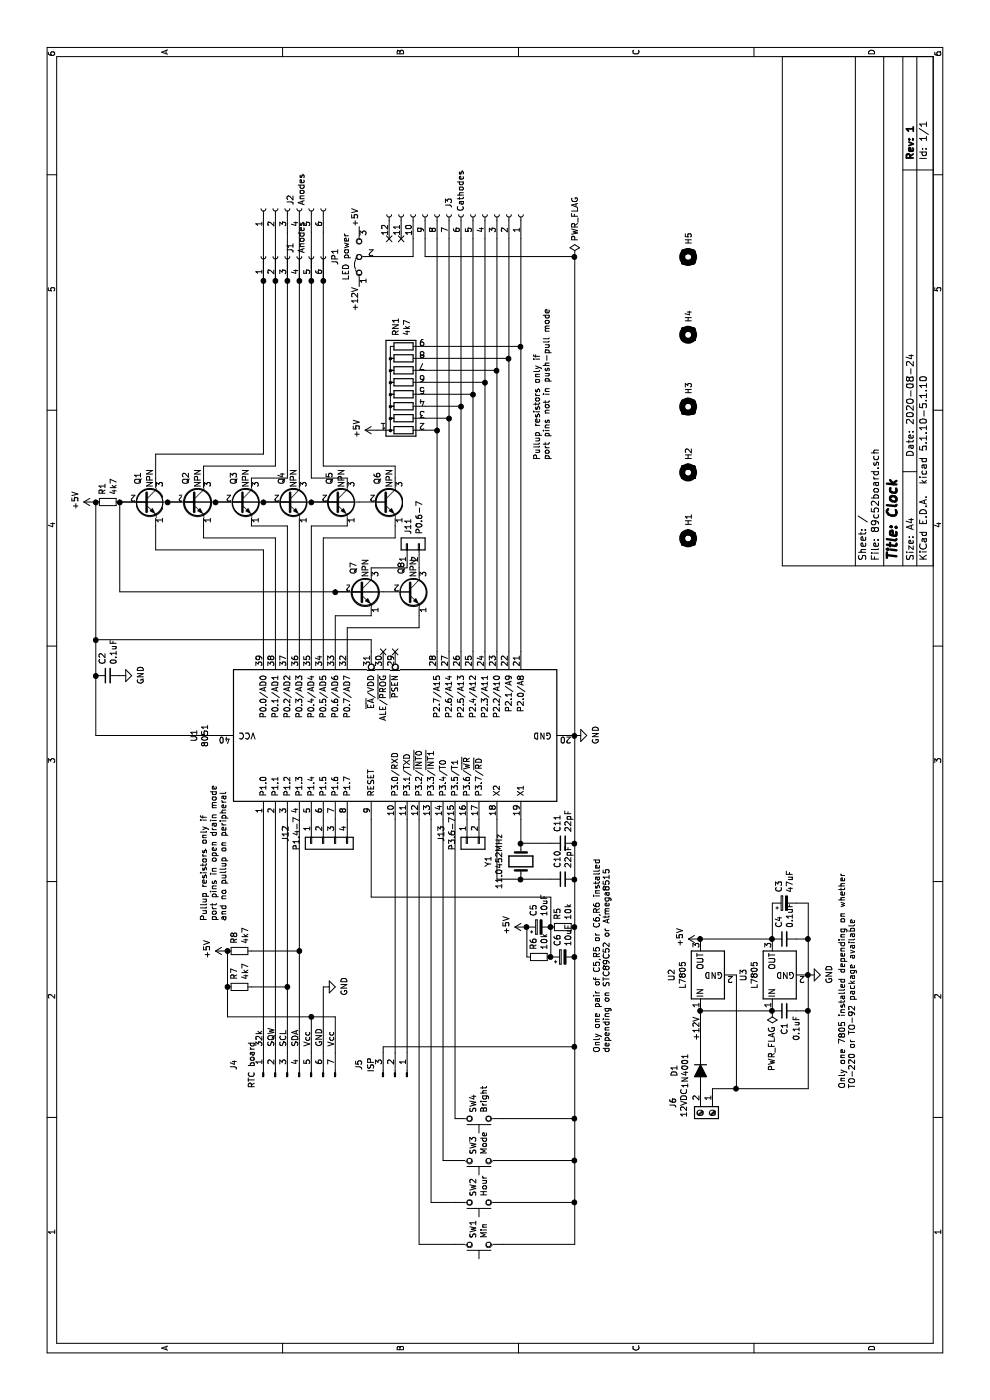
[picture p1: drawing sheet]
EESchema Schematic File Version 4
EELAYER 30 0
EELAYER END
$Descr A4 11693 8268
encoding utf-8
Sheet 1 1
Title "Clock"
Date "2020-08-24"
Rev "1"
Comp ""
Comment1 ""
Comment2 ""
Comment3 ""
Comment4 ""
$EndDescr
$Comp
L Ken:8051 U1
U 1 1
P 5550 3300
F 0 "U1" H 5550 4981 50  0000 C CNN
F 1 "8051" H 5550 4890 50  0000 C CNN
F 2 "Package_DIP:DIP-40_W15.24mm" H 5550 3500 50  0001 C CNN
F 3 "http://ww1.microchip.com/downloads/en/DeviceDoc/doc4316.pdf" H 5550 3500 50  0001 C CNN
	1    5550 3300
	1    0    0    -1  
$EndComp
$Comp
L Connector:Conn_01x06_Female J2
U 1 1
P 9950 2400
F 0 "J2" H 9978 2376 50  0000 L CNN
F 1 "Anodes" H 9978 2285 50  0000 L CNN
F 2 "Connector_PinSocket_2.54mm:PinSocket_1x06_P2.54mm_Vertical" H 9950 2400 50  0001 C CNN
F 3 "~" H 9950 2400 50  0001 C CNN
	1    9950 2400
	1    0    0    -1  
$EndComp
Wire Wire Line
	6250 2500 7300 2500
Wire Wire Line
	6250 2600 7300 2600
Wire Wire Line
	7300 2600 7300 2900
Wire Wire Line
	6250 2700 7200 2700
Wire Wire Line
	7200 2700 7200 3300
Wire Wire Line
	7200 3300 7300 3300
Wire Wire Line
	6250 2400 7300 2400
Wire Wire Line
	7300 2400 7300 2100
Wire Wire Line
	6250 2300 7200 2300
Wire Wire Line
	7200 2300 7200 1700
Wire Wire Line
	7200 1700 7300 1700
Wire Wire Line
	6250 2200 7100 2200
Wire Wire Line
	7100 2200 7100 1300
Wire Wire Line
	7100 1300 7300 1300
$Comp
L Device:R_Small R1
U 1 1
P 7500 900
F 0 "R1" H 7559 946 50  0000 L CNN
F 1 "4k7" H 7559 855 50  0000 L CNN
F 2 "Resistor_THT:R_Axial_DIN0207_L6.3mm_D2.5mm_P10.16mm_Horizontal" H 7500 900 50  0001 C CNN
F 3 "~" H 7500 900 50  0001 C CNN
	1    7500 900 
	1    0    0    -1  
$EndComp
Wire Wire Line
	7700 2500 9350 2500
Wire Wire Line
	7700 2100 7700 2400
Wire Wire Line
	7700 2400 9350 2400
Wire Wire Line
	7800 2300 7800 1700
Wire Wire Line
	7800 1700 7700 1700
Wire Wire Line
	7700 1300 7900 1300
Wire Wire Line
	7900 1300 7900 2200
Wire Wire Line
	7900 2200 9350 2200
Wire Wire Line
	7700 2900 7700 2600
Wire Wire Line
	7700 2600 9350 2600
Wire Wire Line
	7800 2700 7800 3300
Wire Wire Line
	7800 3300 7700 3300
Wire Wire Line
	7500 1000 7500 1400
$Comp
L Device:Q_NPN_EBC Q6
U 1 1
P 7500 3200
F 0 "Q6" V 7450 3400 50  0000 C CNN
F 1 "NPN" V 7550 3400 50  0000 C CNN
F 2 "Package_TO_SOT_THT:TO-92" H 7700 3300 50  0001 C CNN
F 3 "~" H 7500 3200 50  0001 C CNN
	1    7500 3200
	0    1    1    0   
$EndComp
$Comp
L Device:Q_NPN_EBC Q5
U 1 1
P 7500 2800
F 0 "Q5" V 7450 3000 50  0000 C CNN
F 1 "NPN" V 7550 3000 50  0000 C CNN
F 2 "Package_TO_SOT_THT:TO-92" H 7700 2900 50  0001 C CNN
F 3 "~" H 7500 2800 50  0001 C CNN
	1    7500 2800
	0    1    1    0   
$EndComp
Connection ~ 7500 2600
Wire Wire Line
	7500 2600 7500 3000
$Comp
L Device:Q_NPN_EBC Q4
U 1 1
P 7500 2400
F 0 "Q4" V 7450 2600 50  0000 C CNN
F 1 "NPN" V 7550 2600 50  0000 C CNN
F 2 "Package_TO_SOT_THT:TO-92" H 7700 2500 50  0001 C CNN
F 3 "~" H 7500 2400 50  0001 C CNN
	1    7500 2400
	0    1    1    0   
$EndComp
Connection ~ 7500 2200
Wire Wire Line
	7500 2200 7500 2600
$Comp
L Device:Q_NPN_EBC Q3
U 1 1
P 7500 2000
F 0 "Q3" V 7450 2200 50  0000 C CNN
F 1 "NPN" V 7550 2200 50  0000 C CNN
F 2 "Package_TO_SOT_THT:TO-92" H 7700 2100 50  0001 C CNN
F 3 "~" H 7500 2000 50  0001 C CNN
	1    7500 2000
	0    1    1    0   
$EndComp
Connection ~ 7500 1800
Wire Wire Line
	7500 1800 7500 2200
$Comp
L Device:Q_NPN_EBC Q2
U 1 1
P 7500 1600
F 0 "Q2" V 7450 1800 50  0000 C CNN
F 1 "NPN" V 7550 1800 50  0000 C CNN
F 2 "Package_TO_SOT_THT:TO-92" H 7700 1700 50  0001 C CNN
F 3 "~" H 7500 1600 50  0001 C CNN
	1    7500 1600
	0    1    1    0   
$EndComp
Connection ~ 7500 1400
Wire Wire Line
	7500 1400 7500 1800
$Comp
L Device:Q_NPN_EBC Q1
U 1 1
P 7500 1200
F 0 "Q1" V 7450 1400 50  0000 C CNN
F 1 "NPN" V 7550 1400 50  0000 C CNN
F 2 "Package_TO_SOT_THT:TO-92" H 7700 1300 50  0001 C CNN
F 3 "~" H 7500 1200 50  0001 C CNN
	1    7500 1200
	0    1    1    0   
$EndComp
Connection ~ 7500 1000
Wire Wire Line
	5550 1800 5550 800 
$Comp
L power:+5V #PWR0101
U 1 1
P 7500 800
F 0 "#PWR0101" H 7500 650 50  0001 C CNN
F 1 "+5V" H 7515 973 50  0000 C CNN
F 2 "" H 7500 800 50  0001 C CNN
F 3 "" H 7500 800 50  0001 C CNN
	1    7500 800 
	1    0    0    -1  
$EndComp
Connection ~ 7500 800 
$Comp
L Device:C_Small C4
U 1 1
P 3850 6550
F 0 "C4" H 3942 6596 50  0000 L CNN
F 1 "0.1uF" H 3942 6505 50  0000 L CNN
F 2 "Capacitor_THT:C_Disc_D3.8mm_W2.6mm_P2.50mm" H 3850 6550 50  0001 C CNN
F 3 "~" H 3850 6550 50  0001 C CNN
	1    3850 6550
	1    0    0    -1  
$EndComp
$Comp
L power:GND #PWR0102
U 1 1
P 6050 1000
F 0 "#PWR0102" H 6050 750 50  0001 C CNN
F 1 "GND" H 6055 827 50  0000 C CNN
F 2 "" H 6050 1000 50  0001 C CNN
F 3 "" H 6050 1000 50  0001 C CNN
	1    6050 1000
	1    0    0    -1  
$EndComp
$Comp
L power:GND #PWR0103
U 1 1
P 5550 4800
F 0 "#PWR0103" H 5550 4550 50  0001 C CNN
F 1 "GND" H 5555 4627 50  0000 C CNN
F 2 "" H 5550 4800 50  0001 C CNN
F 3 "" H 5550 4800 50  0001 C CNN
	1    5550 4800
	1    0    0    -1  
$EndComp
$Comp
L power:PWR_FLAG #FLG0102
U 1 1
P 9550 4800
F 0 "#FLG0102" H 9550 4875 50  0001 C CNN
F 1 "PWR_FLAG" V 9550 4928 50  0000 L CNN
F 2 "" H 9550 4800 50  0001 C CNN
F 3 "~" H 9550 4800 50  0001 C CNN
	1    9550 4800
	0    1    1    0   
$EndComp
Connection ~ 5550 4800
$Comp
L Connector:Conn_01x12_Female J3
U 1 1
P 9900 3850
F 0 "J3" H 10000 3750 50  0000 C CNN
F 1 "Cathodes" H 10100 3850 50  0000 C CNN
F 2 "Connector_PinSocket_2.54mm:PinSocket_1x12_P2.54mm_Vertical" H 9900 3850 50  0001 C CNN
F 3 "~" H 9900 3850 50  0001 C CNN
	1    9900 3850
	1    0    0    1   
$EndComp
$Comp
L Device:R_Network08 RN1
U 1 1
P 8500 3350
F 0 "RN1" H 8888 3396 50  0000 L CNN
F 1 "4k7" H 8888 3305 50  0000 L CNN
F 2 "Resistor_THT:R_Array_SIP9" V 8975 3350 50  0001 C CNN
F 3 "http://www.vishay.com/docs/31509/csc.pdf" H 8500 3350 50  0001 C CNN
	1    8500 3350
	1    0    0    -1  
$EndComp
$Comp
L power:+5V #PWR0104
U 1 1
P 8100 3150
F 0 "#PWR0104" H 8100 3000 50  0001 C CNN
F 1 "+5V" H 8115 3323 50  0000 C CNN
F 2 "" H 8100 3150 50  0001 C CNN
F 3 "" H 8100 3150 50  0001 C CNN
	1    8100 3150
	1    0    0    -1  
$EndComp
Connection ~ 6050 800 
$Comp
L Device:CP_Small C3
U 1 1
P 4150 6550
F 0 "C3" H 4238 6596 50  0000 L CNN
F 1 "47uF" H 4238 6505 50  0000 L CNN
F 2 "Capacitor_THT:CP_Radial_D5.0mm_P2.50mm" H 4150 6550 50  0001 C CNN
F 3 "~" H 4150 6550 50  0001 C CNN
	1    4150 6550
	1    0    0    -1  
$EndComp
$Comp
L Device:Crystal Y1
U 1 1
P 4500 4350
F 0 "Y1" H 4500 4082 50  0000 C CNN
F 1 "11.0452MHz" H 4500 4173 50  0000 C CNN
F 2 "Crystal:Crystal_HC49-4H_Vertical" H 4500 4350 50  0001 C CNN
F 3 "~" H 4500 4350 50  0001 C CNN
	1    4500 4350
	-1   0    0    1   
$EndComp
Wire Wire Line
	4350 4150 4850 4150
Wire Wire Line
	4650 4350 4850 4350
$Comp
L Device:C_Small C11
U 1 1
P 4650 4700
F 0 "C11" H 4742 4746 50  0000 L CNN
F 1 "22pF" H 4742 4655 50  0000 L CNN
F 2 "Capacitor_THT:C_Disc_D3.0mm_W1.6mm_P2.50mm" H 4650 4700 50  0001 C CNN
F 3 "~" H 4650 4700 50  0001 C CNN
	1    4650 4700
	1    0    0    -1  
$EndComp
$Comp
L Device:C_Small C10
U 1 1
P 4350 4700
F 0 "C10" H 4442 4746 50  0000 L CNN
F 1 "22pF" H 4442 4655 50  0000 L CNN
F 2 "Capacitor_THT:C_Disc_D3.0mm_W1.6mm_P2.50mm" H 4350 4700 50  0001 C CNN
F 3 "~" H 4350 4700 50  0001 C CNN
	1    4350 4700
	1    0    0    -1  
$EndComp
Wire Wire Line
	4350 4800 4650 4800
Connection ~ 4650 4800
Wire Wire Line
	4650 4800 5550 4800
Wire Wire Line
	4350 4150 4350 4350
Wire Wire Line
	4350 4350 4350 4600
Connection ~ 4350 4350
Wire Wire Line
	4650 4350 4650 4600
Connection ~ 4650 4350
$Comp
L Connector:Conn_01x03_Male J5
U 1 1
P 2700 3300
F 0 "J5" H 2800 3000 50  0000 C CNN
F 1 "ISP" H 2800 3100 50  0000 C CNN
F 2 "Connector_PinHeader_2.54mm:PinHeader_1x03_P2.54mm_Vertical" H 2700 3300 50  0001 C CNN
F 3 "~" H 2700 3300 50  0001 C CNN
	1    2700 3300
	1    0    0    1   
$EndComp
Wire Wire Line
	2900 3300 4850 3300
Wire Wire Line
	2900 3400 4850 3400
Connection ~ 4350 4800
NoConn ~ 6250 3200
NoConn ~ 6250 3300
$Comp
L Device:CP_Small C5
U 1 1
P 3950 4500
F 0 "C5" H 4038 4546 50  0000 L CNN
F 1 "10uF" H 4038 4455 50  0000 L CNN
F 2 "Capacitor_THT:CP_Radial_D5.0mm_P2.50mm" H 3950 4500 50  0001 C CNN
F 3 "~" H 3950 4500 50  0001 C CNN
	1    3950 4500
	1    0    0    -1  
$EndComp
$Comp
L Device:CP_Small C6
U 1 1
P 3700 4700
F 0 "C6" H 3788 4746 50  0000 L CNN
F 1 "10uF" H 3788 4655 50  0000 L CNN
F 2 "Capacitor_THT:CP_Radial_D5.0mm_P2.50mm" H 3700 4700 50  0001 C CNN
F 3 "~" H 3700 4700 50  0001 C CNN
	1    3700 4700
	1    0    0    -1  
$EndComp
$Comp
L Device:R_Small R5
U 1 1
P 3950 4700
F 0 "R5" H 4009 4746 50  0000 L CNN
F 1 "10k" H 4009 4655 50  0000 L CNN
F 2 "Resistor_THT:R_Axial_DIN0207_L6.3mm_D2.5mm_P10.16mm_Horizontal" H 3950 4700 50  0001 C CNN
F 3 "~" H 3950 4700 50  0001 C CNN
	1    3950 4700
	1    0    0    -1  
$EndComp
Connection ~ 3700 4800
Wire Wire Line
	3700 4800 3950 4800
$Comp
L Device:R_Small R6
U 1 1
P 3700 4500
F 0 "R6" H 3759 4546 50  0000 L CNN
F 1 "10k" H 3759 4455 50  0000 L CNN
F 2 "Resistor_THT:R_Axial_DIN0207_L6.3mm_D2.5mm_P10.16mm_Horizontal" H 3700 4500 50  0001 C CNN
F 3 "~" H 3700 4500 50  0001 C CNN
	1    3700 4500
	1    0    0    -1  
$EndComp
Connection ~ 3700 4600
Wire Wire Line
	3950 4400 3700 4400
Wire Wire Line
	3700 4600 3950 4600
Wire Wire Line
	4200 4600 4200 3100
Wire Wire Line
	4200 3100 4850 3100
$Comp
L power:+5V #PWR0105
U 1 1
P 3950 4400
F 0 "#PWR0105" H 3950 4250 50  0001 C CNN
F 1 "+5V" H 3965 4573 50  0000 C CNN
F 2 "" H 3950 4400 50  0001 C CNN
F 3 "" H 3950 4400 50  0001 C CNN
	1    3950 4400
	1    0    0    -1  
$EndComp
Connection ~ 3950 4400
Text Notes 2900 5100 0    50   ~ 0
Only one pair of C5,R5 or C6,R6 installed\ndepending on STC89C52 or Atmega8515
$Comp
L Connector:Conn_01x07_Male J4
U 1 1
P 2700 2500
F 0 "J4" H 2800 3050 50  0000 C CNN
F 1 "RTC board" H 2800 2900 50  0000 C CNN
F 2 "Connector_PinHeader_2.54mm:PinHeader_1x07_P2.54mm_Vertical" H 2700 2500 50  0001 C CNN
F 3 "~" H 2700 2500 50  0001 C CNN
	1    2700 2500
	1    0    0    -1  
$EndComp
$Comp
L power:+5V #PWR0106
U 1 1
P 3750 1900
F 0 "#PWR0106" H 3750 1750 50  0001 C CNN
F 1 "+5V" H 3765 2073 50  0000 C CNN
F 2 "" H 3750 1900 50  0001 C CNN
F 3 "" H 3750 1900 50  0001 C CNN
	1    3750 1900
	1    0    0    -1  
$EndComp
$Comp
L power:GND #PWR0107
U 1 1
P 3450 2700
F 0 "#PWR0107" H 3450 2450 50  0001 C CNN
F 1 "GND" H 3455 2527 50  0000 C CNN
F 2 "" H 3450 2700 50  0001 C CNN
F 3 "" H 3450 2700 50  0001 C CNN
	1    3450 2700
	1    0    0    -1  
$EndComp
$Comp
L Switch:SW_Push SW3
U 1 1
P 2000 4000
F 0 "SW3" V 2046 3952 50  0000 R CNN
F 1 "Mode" V 1955 3952 50  0000 R CNN
F 2 "Button_Switch_THT:SW_PUSH_6mm_H5mm" H 2000 4200 50  0001 C CNN
F 3 "~" H 2000 4200 50  0001 C CNN
	1    2000 4000
	0    -1   -1   0   
$EndComp
$Comp
L Switch:SW_Push SW4
U 1 1
P 2350 4000
F 0 "SW4" V 2396 3952 50  0000 R CNN
F 1 "Bright" V 2305 3952 50  0000 R CNN
F 2 "Button_Switch_THT:SW_PUSH_6mm_H5mm" H 2350 4200 50  0001 C CNN
F 3 "~" H 2350 4200 50  0001 C CNN
	1    2350 4000
	0    -1   -1   0   
$EndComp
Wire Wire Line
	2350 3800 4850 3800
Wire Wire Line
	2000 3800 2000 3700
Wire Wire Line
	2000 3700 4850 3700
Wire Wire Line
	2350 4200 2350 4800
Wire Wire Line
	2350 4800 2950 4800
Connection ~ 2950 4800
$Comp
L Device:R_Small R7
U 1 1
P 3450 2000
F 0 "R7" H 3509 2046 50  0000 L CNN
F 1 "4k7" H 3509 1955 50  0000 L CNN
F 2 "Resistor_THT:R_Axial_DIN0207_L6.3mm_D2.5mm_P10.16mm_Horizontal" H 3450 2000 50  0001 C CNN
F 3 "~" H 3450 2000 50  0001 C CNN
	1    3450 2000
	1    0    0    -1  
$EndComp
$Comp
L Device:R_Small R8
U 1 1
P 3750 2000
F 0 "R8" H 3809 2046 50  0000 L CNN
F 1 "4k7" H 3809 1955 50  0000 L CNN
F 2 "Resistor_THT:R_Axial_DIN0207_L6.3mm_D2.5mm_P10.16mm_Horizontal" H 3750 2000 50  0001 C CNN
F 3 "~" H 3750 2000 50  0001 C CNN
	1    3750 2000
	1    0    0    -1  
$EndComp
Wire Wire Line
	3450 1900 3750 1900
Connection ~ 3750 1900
$Comp
L Connector:Screw_Terminal_01x02 J6
U 1 1
P 2400 5950
F 0 "J6" H 2318 5625 50  0000 C CNN
F 1 "12VDC" H 2318 5716 50  0000 C CNN
F 2 "TerminalBlock:TerminalBlock_bornier-2_P5.08mm" H 2400 5950 50  0001 C CNN
F 3 "~" H 2400 5950 50  0001 C CNN
	1    2400 5950
	-1   0    0    1   
$EndComp
$Comp
L Regulator_Linear:L7805 U2
U 1 1
P 3550 5850
F 0 "U2" H 3550 6092 50  0000 C CNN
F 1 "L7805" H 3550 6001 50  0000 C CNN
F 2 "Package_TO_SOT_THT:TO-220-3_Vertical" H 3575 5700 50  0001 L CIN
F 3 "http://www.st.com/content/ccc/resource/technical/document/datasheet/41/4f/b3/b0/12/d4/47/88/CD00000444.pdf/files/CD00000444.pdf/jcr:content/translations/en.CD00000444.pdf" H 3550 5800 50  0001 C CNN
	1    3550 5850
	1    0    0    -1  
$EndComp
Wire Wire Line
	3250 6450 3250 5850
$Comp
L Regulator_Linear:L7805 U3
U 1 1
P 3550 6450
F 0 "U3" H 3550 6692 50  0000 C CNN
F 1 "L7805" H 3550 6601 50  0000 C CNN
F 2 "Package_TO_SOT_THT:TO-92" H 3575 6300 50  0001 L CIN
F 3 "http://www.st.com/content/ccc/resource/technical/document/datasheet/41/4f/b3/b0/12/d4/47/88/CD00000444.pdf/files/CD00000444.pdf/jcr:content/translations/en.CD00000444.pdf" H 3550 6400 50  0001 C CNN
	1    3550 6450
	1    0    0    -1  
$EndComp
$Comp
L power:+5V #PWR0108
U 1 1
P 3850 5850
F 0 "#PWR0108" H 3850 5700 50  0001 C CNN
F 1 "+5V" H 3865 6023 50  0000 C CNN
F 2 "" H 3850 5850 50  0001 C CNN
F 3 "" H 3850 5850 50  0001 C CNN
	1    3850 5850
	1    0    0    -1  
$EndComp
Wire Wire Line
	2600 5950 2600 6150
Wire Wire Line
	2600 6750 3250 6750
Wire Wire Line
	3550 6150 2600 6150
Connection ~ 2600 6150
Wire Wire Line
	2600 6150 2600 6750
Text Notes 2600 7150 0    50   ~ 0
Only one 7805 installed depending on whether\nTO-220 or TO-92 package available
$Comp
L power:GND #PWR0109
U 1 1
P 3550 6750
F 0 "#PWR0109" H 3550 6500 50  0001 C CNN
F 1 "GND" H 3555 6577 50  0000 C CNN
F 2 "" H 3550 6750 50  0001 C CNN
F 3 "" H 3550 6750 50  0001 C CNN
	1    3550 6750
	1    0    0    -1  
$EndComp
Connection ~ 3550 6750
$Comp
L power:PWR_FLAG #FLG0103
U 1 1
P 3250 6450
F 0 "#FLG0103" H 3250 6525 50  0001 C CNN
F 1 "PWR_FLAG" V 3250 6578 50  0000 L CNN
F 2 "" H 3250 6450 50  0001 C CNN
F 3 "~" H 3250 6450 50  0001 C CNN
	1    3250 6450
	0    -1   -1   0   
$EndComp
Connection ~ 3250 6450
Connection ~ 3850 5850
Wire Wire Line
	2000 4200 2000 4800
Wire Wire Line
	2000 4800 2350 4800
Connection ~ 2350 4800
Wire Wire Line
	9550 3550 9700 3550
Text Label 3000 5850 0    50   ~ 0
+12V
Wire Wire Line
	9700 3450 9550 3450
Wire Wire Line
	9550 3450 9550 3150
Text Label 9300 3000 2    50   ~ 0
+12V
Wire Wire Line
	5550 4800 9550 4800
Wire Wire Line
	9550 3550 9550 4800
Connection ~ 9550 4800
Text Notes 2950 2400 0    50   ~ 0
SCL
Text Notes 2950 2500 0    50   ~ 0
SDA
NoConn ~ 9700 3250
NoConn ~ 9700 3350
Wire Wire Line
	3850 5850 3850 6450
Wire Wire Line
	2950 3200 2900 3200
Wire Wire Line
	2950 3200 2950 4800
$Comp
L Switch:SW_Push SW1
U 1 1
P 1300 4000
F 0 "SW1" V 1346 3952 50  0000 R CNN
F 1 "Min" V 1255 3952 50  0000 R CNN
F 2 "Button_Switch_THT:SW_PUSH_6mm_H5mm" H 1300 4200 50  0001 C CNN
F 3 "~" H 1300 4200 50  0001 C CNN
	1    1300 4000
	0    -1   -1   0   
$EndComp
$Comp
L Switch:SW_Push SW2
U 1 1
P 1650 4000
F 0 "SW2" V 1696 3952 50  0000 R CNN
F 1 "Hour" V 1605 3952 50  0000 R CNN
F 2 "Button_Switch_THT:SW_PUSH_6mm_H5mm" H 1650 4200 50  0001 C CNN
F 3 "~" H 1650 4200 50  0001 C CNN
	1    1650 4000
	0    -1   -1   0   
$EndComp
Wire Wire Line
	1300 4200 1300 4800
Connection ~ 2000 4800
Wire Wire Line
	1650 4200 1650 4800
Wire Wire Line
	4850 3500 1300 3500
Wire Wire Line
	1300 3500 1300 3800
Wire Wire Line
	1650 3800 1650 3600
Wire Wire Line
	1650 3600 4850 3600
Connection ~ 1650 4800
Wire Wire Line
	1650 4800 2000 4800
Wire Wire Line
	1300 4800 1650 4800
$Comp
L Mechanical:MountingHole H1
U 1 1
P 7200 5750
F 0 "H1" H 7300 5750 50  0000 L CNN
F 1 "MountingHole" H 7300 5705 50  0001 L CNN
F 2 "MountingHole:MountingHole_3.5mm" H 7200 5750 50  0001 C CNN
F 3 "~" H 7200 5750 50  0001 C CNN
	1    7200 5750
	1    0    0    -1  
$EndComp
$Comp
L Mechanical:MountingHole H2
U 1 1
P 7750 5750
F 0 "H2" H 7850 5750 50  0000 L CNN
F 1 "MountingHole" H 7850 5705 50  0001 L CNN
F 2 "MountingHole:MountingHole_3.5mm" H 7750 5750 50  0001 C CNN
F 3 "~" H 7750 5750 50  0001 C CNN
	1    7750 5750
	1    0    0    -1  
$EndComp
$Comp
L Mechanical:MountingHole H3
U 1 1
P 8300 5750
F 0 "H3" H 8400 5750 50  0000 L CNN
F 1 "MountingHole" H 8400 5705 50  0001 L CNN
F 2 "MountingHole:MountingHole_3.5mm" H 8300 5750 50  0001 C CNN
F 3 "~" H 8300 5750 50  0001 C CNN
	1    8300 5750
	1    0    0    -1  
$EndComp
$Comp
L Mechanical:MountingHole H4
U 1 1
P 8900 5750
F 0 "H4" H 9000 5750 50  0000 L CNN
F 1 "MountingHole" H 9000 5705 50  0001 L CNN
F 2 "MountingHole:MountingHole_3.5mm" H 8900 5750 50  0001 C CNN
F 3 "~" H 8900 5750 50  0001 C CNN
	1    8900 5750
	1    0    0    -1  
$EndComp
$Comp
L Connector:Conn_01x06_Female J1
U 1 1
P 9550 2400
F 0 "J1" H 9578 2376 50  0000 L CNN
F 1 "Anodes" H 9578 2285 50  0000 L CNN
F 2 "Connector_PinSocket_2.54mm:PinSocket_1x06_P2.54mm_Vertical" H 9550 2400 50  0001 C CNN
F 3 "~" H 9550 2400 50  0001 C CNN
	1    9550 2400
	1    0    0    -1  
$EndComp
Connection ~ 9350 2200
Connection ~ 9350 2300
Wire Wire Line
	9350 2300 7800 2300
Connection ~ 9350 2400
Connection ~ 9350 2500
Connection ~ 9350 2600
Connection ~ 9350 2700
Wire Wire Line
	9350 2700 7800 2700
Wire Wire Line
	6250 4050 8500 4050
Wire Wire Line
	6250 4150 8600 4150
Wire Wire Line
	6250 4250 8700 4250
Wire Wire Line
	6250 4350 8800 4350
Wire Wire Line
	9350 2300 9750 2300
Wire Wire Line
	9350 2700 9750 2700
Wire Wire Line
	9350 2200 9750 2200
Wire Wire Line
	9350 2400 9750 2400
Wire Wire Line
	9350 2500 9750 2500
Wire Wire Line
	9350 2600 9750 2600
Wire Wire Line
	6250 3650 8100 3650
Wire Wire Line
	6250 3750 8200 3750
Wire Wire Line
	6250 3850 8300 3850
Wire Wire Line
	6250 3950 8400 3950
Wire Wire Line
	8100 3550 8100 3650
Connection ~ 8100 3650
Wire Wire Line
	8100 3650 9700 3650
Wire Wire Line
	8200 3550 8200 3750
Connection ~ 8200 3750
Wire Wire Line
	8200 3750 9700 3750
Wire Wire Line
	8300 3550 8300 3850
Connection ~ 8300 3850
Wire Wire Line
	8300 3850 9700 3850
Wire Wire Line
	8400 3550 8400 3950
Connection ~ 8400 3950
Wire Wire Line
	8400 3950 9700 3950
Wire Wire Line
	8500 3550 8500 4050
Connection ~ 8500 4050
Wire Wire Line
	8500 4050 9700 4050
Wire Wire Line
	8600 3550 8600 4150
Connection ~ 8600 4150
Wire Wire Line
	8600 4150 9700 4150
Wire Wire Line
	8700 3550 8700 4250
Connection ~ 8700 4250
Wire Wire Line
	8700 4250 9700 4250
Wire Wire Line
	8800 3550 8800 4350
Connection ~ 8800 4350
Wire Wire Line
	8800 4350 9700 4350
$Comp
L Device:D_ALT D1
U 1 1
P 2750 5850
F 0 "D1" H 2750 5634 50  0000 C CNN
F 1 "1N4001" H 2750 5725 50  0000 C CNN
F 2 "Diode_THT:D_DO-41_SOD81_P10.16mm_Horizontal" H 2750 5850 50  0001 C CNN
F 3 "~" H 2750 5850 50  0001 C CNN
	1    2750 5850
	-1   0    0    1   
$EndComp
Wire Wire Line
	2900 5850 3250 5850
Connection ~ 3250 5850
Wire Wire Line
	2900 2200 4850 2200
Wire Wire Line
	2900 2300 4850 2300
Wire Wire Line
	2900 2700 3450 2700
Wire Wire Line
	3450 2100 3450 2400
Wire Wire Line
	3750 2100 3750 2500
Wire Wire Line
	2900 2800 3200 2800
Wire Wire Line
	3200 2800 3200 2600
Wire Wire Line
	3200 1900 3450 1900
Connection ~ 3450 1900
Wire Wire Line
	2900 2600 3200 2600
Text Notes 2950 2600 0    50   ~ 0
Vcc
Text Notes 2950 2700 0    50   ~ 0
GND
Text Notes 2950 2800 0    50   ~ 0
Vcc
Text Notes 2950 2200 0    50   ~ 0
32k
Text Notes 2950 2300 0    50   ~ 0
SQW
Connection ~ 3450 2400
Wire Wire Line
	3450 2400 4850 2400
Connection ~ 3750 2500
Wire Wire Line
	3750 2500 4850 2500
Wire Wire Line
	2900 2400 3450 2400
Wire Wire Line
	2900 2500 3750 2500
Connection ~ 3200 2600
Wire Wire Line
	3200 1900 3200 2600
$Comp
L Jumper:Jumper_3_Bridged12 JP1
U 1 1
P 9550 3000
F 0 "JP1" H 9550 3204 50  0000 C CNN
F 1 "LED power" H 9550 3113 50  0000 C CNN
F 2 "Connector_PinHeader_2.54mm:PinHeader_1x03_P2.54mm_Vertical" H 9550 3000 50  0001 C CNN
F 3 "~" H 9550 3000 50  0001 C CNN
	1    9550 3000
	1    0    0    -1  
$EndComp
Text Label 9800 3000 0    50   ~ 0
+5V
$Comp
L Connector_Generic:Conn_01x04 J12
U 1 1
P 4650 2700
F 0 "J12" H 4568 3017 50  0000 C CNN
F 1 "P1.4-7" H 4568 2926 50  0000 C CNN
F 2 "Connectors:1X04" H 4650 2700 50  0001 C CNN
F 3 "~" H 4650 2700 50  0001 C CNN
	1    4650 2700
	-1   0    0    -1  
$EndComp
$Comp
L Connector_Generic:Conn_01x02 J13
U 1 1
P 4650 3900
F 0 "J13" H 4568 4117 50  0000 C CNN
F 1 "P3.6-7" H 4568 4026 50  0000 C CNN
F 2 "Connectors:1X02" H 4650 3900 50  0001 C CNN
F 3 "~" H 4650 3900 50  0001 C CNN
	1    4650 3900
	-1   0    0    -1  
$EndComp
$Comp
L Connector_Generic:Conn_01x02 J11
U 1 1
P 7150 3400
F 0 "J11" H 7230 3392 50  0000 L CNN
F 1 "P0.6-7" H 7230 3301 50  0000 L CNN
F 2 "Connectors:1X02" H 7150 3400 50  0001 C CNN
F 3 "~" H 7150 3400 50  0001 C CNN
	1    7150 3400
	1    0    0    -1  
$EndComp
Text Notes 4000 1900 0    50   ~ 0
Pullup resistors only if\nport pins in open drain mode\nand no pullup on peripheral
Text Notes 7850 4600 0    50   ~ 0
Pullup resistors only if\nport pins not in push-pull mode
$Comp
L Device:Q_NPN_EBC Q7
U 1 1
P 6750 3000
F 0 "Q7" V 6700 3200 50  0000 C CNN
F 1 "NPN" V 6800 3200 50  0000 C CNN
F 2 "Package_TO_SOT_THT:TO-92" H 6950 3100 50  0001 C CNN
F 3 "~" H 6750 3000 50  0001 C CNN
	1    6750 3000
	0    1    1    0   
$EndComp
$Comp
L Device:Q_NPN_EBC Q8
U 1 1
P 6750 3400
F 0 "Q8" V 6700 3600 50  0000 C CNN
F 1 "NPN" V 6800 3600 50  0000 C CNN
F 2 "Package_TO_SOT_THT:TO-92" H 6950 3500 50  0001 C CNN
F 3 "~" H 6750 3400 50  0001 C CNN
	1    6750 3400
	0    1    1    0   
$EndComp
Wire Wire Line
	6250 2800 6550 2800
Wire Wire Line
	6550 2800 6550 3100
Wire Wire Line
	6450 3500 6550 3500
Wire Wire Line
	6750 3200 6750 2800
Wire Wire Line
	6950 3400 6950 3100
Wire Wire Line
	6750 2800 6750 1000
Connection ~ 6750 2800
Wire Wire Line
	6250 3100 6350 3100
Wire Wire Line
	6050 800  6350 800 
Wire Wire Line
	6350 800  7500 800 
Connection ~ 6350 800 
Wire Wire Line
	6350 800  6350 3100
Wire Wire Line
	6450 3500 6450 2900
Wire Wire Line
	6250 2900 6450 2900
Wire Wire Line
	6750 1000 7500 1000
$Comp
L Mechanical:MountingHole H5
U 1 1
P 9550 5750
F 0 "H5" H 9650 5750 50  0000 L CNN
F 1 "MountingHole" H 9650 5705 50  0001 L CNN
F 2 "MountingHole:MountingHole_4.5mm" H 9550 5750 50  0001 C CNN
F 3 "~" H 9550 5750 50  0001 C CNN
	1    9550 5750
	1    0    0    -1  
$EndComp
Connection ~ 3850 6450
Wire Wire Line
	5550 800  6050 800 
$Comp
L Device:C_Small C2
U 1 1
P 6050 900
F 0 "C2" H 6142 946 50  0000 L CNN
F 1 "0.1uF" H 6142 855 50  0000 L CNN
F 2 "Capacitor_THT:C_Disc_D3.8mm_W2.6mm_P2.50mm" H 6050 900 50  0001 C CNN
F 3 "~" H 6050 900 50  0001 C CNN
	1    6050 900 
	1    0    0    -1  
$EndComp
Wire Wire Line
	3850 6450 4150 6450
Wire Wire Line
	3550 6750 3850 6750
Wire Wire Line
	4150 6750 4150 6650
Wire Wire Line
	3850 6650 3850 6750
Connection ~ 3850 6750
Wire Wire Line
	3850 6750 4150 6750
$Comp
L Device:C_Small C1
U 1 1
P 3250 6550
F 0 "C1" H 3050 6550 50  0000 L CNN
F 1 "0.1uF" H 3000 6450 50  0000 L CNN
F 2 "Capacitor_THT:C_Disc_D3.8mm_W2.6mm_P2.50mm" H 3250 6550 50  0001 C CNN
F 3 "~" H 3250 6550 50  0001 C CNN
	1    3250 6550
	1    0    0    -1  
$EndComp
Wire Wire Line
	3250 6650 3250 6750
Connection ~ 3250 6750
Wire Wire Line
	3250 6750 3550 6750
Connection ~ 3950 4600
Wire Wire Line
	3950 4600 4200 4600
Connection ~ 3950 4800
Wire Wire Line
	3950 4800 4350 4800
Wire Wire Line
	2950 4800 3700 4800
$EndSCHEMATC
